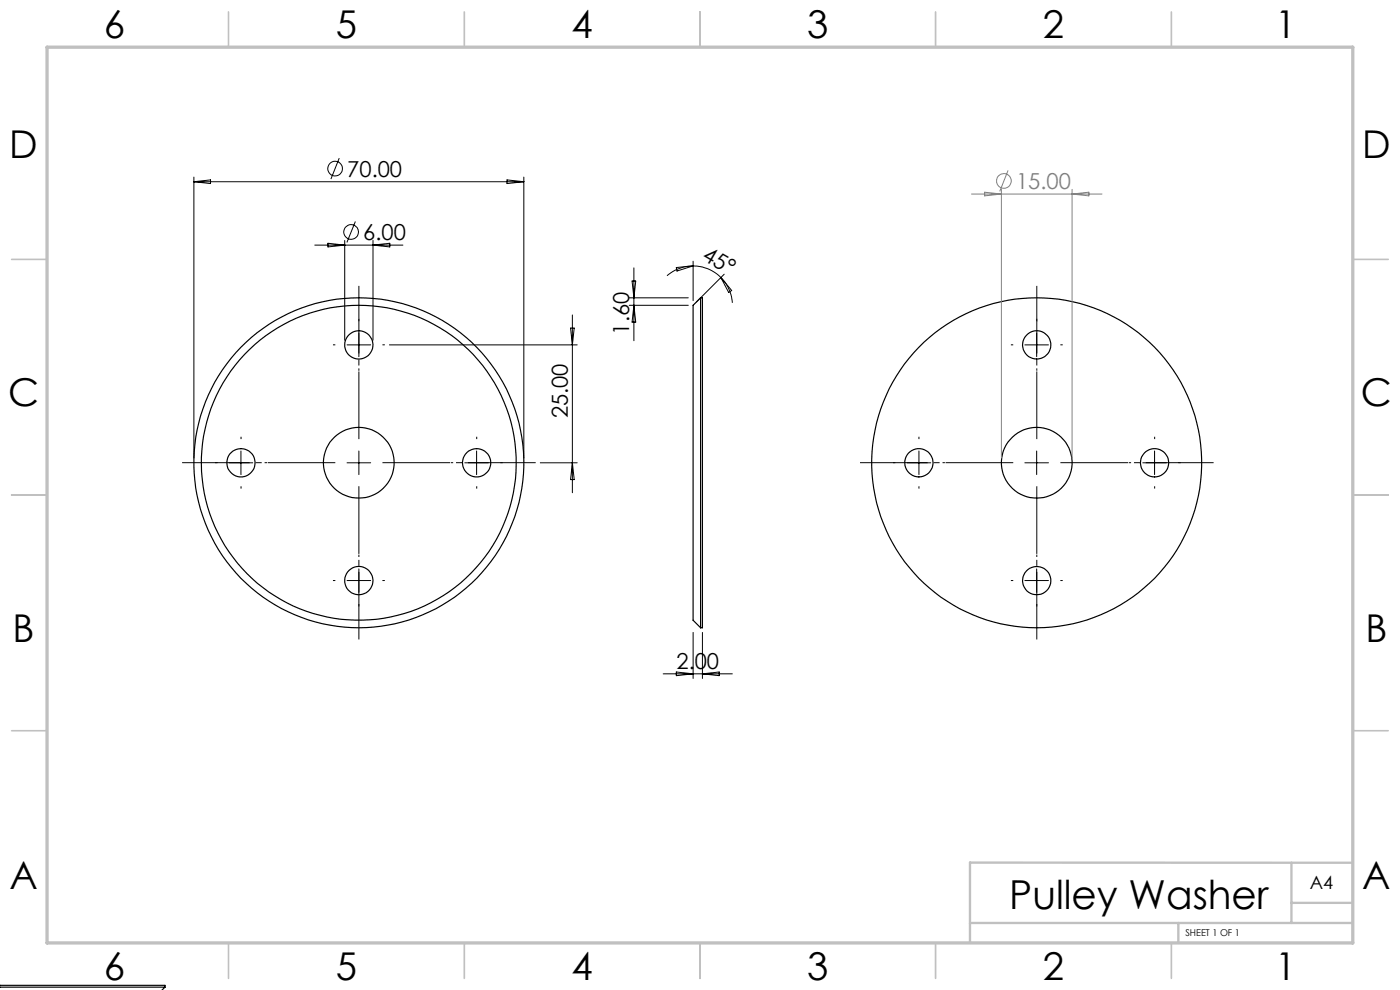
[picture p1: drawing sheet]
<svg xmlns="http://www.w3.org/2000/svg" width="297mm" height="210mm" viewBox="0 0 297 210" stroke-linecap="round" stroke-linejoin="round" font-family="sans-serif">
<g fill="none" stroke="#000" stroke-width=".25">
<path d="M148.6 63.2v70M148.6 63.2l-1.6 1.6v66.8l1.6 1.6M148.6 63.2h.4v70h-.4M-.1 209.4h35.1M-.1 209h35.1v.4M35 209.4l-.7 .7"/>
<circle cx="76.1" cy="73.2" r="3"/>
<circle cx="219.9" cy="73.2" r="3"/>
<circle cx="51.1" cy="98.2" r="3"/>
<circle cx="76.1" cy="98.2" r="35"/>
<circle cx="76.1" cy="98.2" r="33.4"/>
<circle cx="76.1" cy="98.2" r="7.5"/>
<circle cx="101.1" cy="98.2" r="3"/>
<circle cx="194.9" cy="98.2" r="3"/>
<circle cx="219.9" cy="98.1" r="7.5"/>
<circle cx="219.9" cy="98.2" r="35"/>
<circle cx="245" cy="98.2" r="3"/>
<circle cx="76.1" cy="123.2" r="3"/>
<circle cx="219.9" cy="123.2" r="2.99"/>
</g>
<g fill="none" stroke="#808080" stroke-width=".21">
<path d="M213.9 36.2l-1.8 4.4M206.1 41.2h27.7M208.9 40.8l3.5 .4-3.5 .3zM212.4 40.2v56.9M227.4 40.2v56.9M227.4 41.2l3.6-.4v.7z"/>
<circle cx="213" cy="38.4" r="1.56"/>
</g>
<g fill="none" stroke="#000" stroke-width=".21">
<path d="M41.1 37.6v59.5M41.1 38.6h70M41.1 38.6l3.6-.4v.7zM72 33.5l-1.8 4.5M107.6 38.2l3.5 .4-3.5 .3zM111.1 37.6v59.5M66.8 52h18.7M69.6 51.6l3.5 .4-3.5 .4zM73.1 51v21.2M75.4 47l-1.8 4.4M79.1 51v21.2M79.1 52l3.6-.4v.8z"/>
<path d="M134.1 59.6h.8l-.4 3.6zM134.5 56.8v15.5M143.5 56.8l3.5-.4-3.4 1.1zM147 56.4a8.3 8.3 0 0 1 5.9 2.5M147 56.4a8.8 8.8 0 0 0-5.5 2.1M147 55.4v8.4M152.9 58.9a8.4 8.4 0 0 1 2.5 5.3M152.9 58.9l2.3 2.7-.6 .4zM153.6 58.2l-5.9 5.9M73.6 73.2h5M76.1 70.7v5M82.6 73.2h39.8"/>
<path d="M121 69.6h.8l-.4 3.6zM121.4 66.8v37.7M133.5 64.8h12.5M133.5 63.2h12.5M134.5 64.8l.4 3.5h-.8zM217.4 73.2h5M219.9 70.7v5M48.6 98.2h5M51.1 95.7v5M73.6 98.2h5M76.1 95.7v5M98.6 98.2h5"/>
<path d="M101.1 95.7v5M114.6 98.2h7.8M121.4 98.2l.4 3.5h-.8zM192.4 98.2h5M194.9 95.7v5M217.4 98.2h5M219.9 95.7v5M242.4 98.2h5M244.9 95.7v5M73.6 123.1h5M76.1 120.7v5M147 134.2v9.7"/>
<path d="M149 134.2v9.7M217.4 123.1h5M219.9 120.7v5M140.7 142.9h14.7M143.5 142.5l3.5 .4-3.5 .4zM149 142.9l3.6-.4v.8z"/>
<circle cx="71.1" cy="35.8" r="1.56"/>
<circle cx="74.5" cy="49.2" r="1.56"/>
</g>
<path d="M71.1 98.1h-32.5M76.1 93.1v-32.5M81.1 98.1h32.5M215 98.1h-32.5M220 93.1v-32.5M225 98.1h32.5M76.1 103.1v32.5M220 103.1v32.5" fill="none" stroke="#000" stroke-width=".21" stroke-dasharray="15.2 1.3 1.3 1.3" stroke-dashoffset=".9" stroke-linecap="butt"/>
<g fill="none" stroke="#000" stroke-width=".21" stroke-dasharray="15.2 1.3 1.3 1.3" stroke-linecap="butt">
<path d="M71.1 73.1h-.5M76.1 68.1v-.5M76.1 78.1v.5M81.1 73.1h.5M215 73.1h-.5M220 68.1v-.5M220 78.1v.5M225 73.1h.5M46.1 98.1h-.5M51.1 93.1v-.5M56.1 98.1h.5M96.1 98.1h-.5"/>
<path d="M101.1 93.1v-.5M106.1 98.1h.5M190 98.1h-.5M195 93.1v-.5M200 98.1h.5M240 98.1h-.5M245 93.1v-.5M250 98.1h.5M51.1 103.1v.5M76.1 118.1v-.5M101.1 103.1v.5M195 103.1v.5"/>
<path d="M220 118.1v-.5M245 103.1v.5M71.1 123.1h-.5M76.1 128.1v.5M81.1 123.1h.5M215 123.1h-.5M220 128.1v.5M225 123.1h.5"/>
</g>
<g fill="none" stroke="#c0c0c0" stroke-width=".35">
<path d="M48.5 2.5v7.5M98.5 2.5v7.5M148.5 2.5v7.5M198.5 2.5v7.5M248.5 2.5v7.5M2.5 55h7.5M287 55h7.5M2.5 105h7.5M287 105h7.5M2.5 155h7.5M287 155h7.5M48.5 200v7.5"/>
<path d="M98.5 200v7.5M148.5 200v7.5M198.5 200v7.5M248.5 200v7.5"/>
</g>
<path d="M205.8 195.8h81.2M250 195.8v4.2M274 183v12.8M274 191.5h13M287 183h-81.2v17" fill="none" stroke="#c0c0c0" stroke-width=".5"/>
<path d="M10 10h277v190h-277z" fill="none" stroke="#c0c0c0" stroke-width=".7"/>
<text font-size="8.5" x="214.1" y="192.7">Pulley Washer</text>
<g font-size="8.1">
<text x="22" y="8">6</text>
<text x="71.2" y="8">5</text>
<text x="121.2" y="8">4</text>
<text x="171.3" y="8">3</text>
<text x="221.3" y="8">2</text>
<text x="270.5" y="8">1</text>
<text x="2" y="33.6">D</text>
<text x="289" y="33.6">D</text>
<text x="1.7" y="86.1">C</text>
<text x="288.7" y="86.1">C</text>
<text x="2.7" y="136.1">B</text>
<text x="289.7" y="136.1">B</text>
<text x="2" y="188.6">A</text>
<text x="289" y="188.6">A</text>
<text x="22" y="208">6</text>
<text x="71.2" y="208">5</text>
<text x="121.2" y="208">4</text>
<text x="171.3" y="208">3</text>
<text x="221.3" y="208">2</text>
<text x="270.5" y="208">1</text>
</g>
<g font-size="4.7">
<text x="73.7" y="37.5">70.00</text>
<text x="77.1" y="50.9">6.00</text>
<text x="148.7" y="54.9" transform="rotate(30 148.7 54.9)">45°</text>
<text x="133.5" y="71" transform="rotate(-90 133.5 71)">1.60</text>
<text x="120.4" y="88.7" transform="rotate(-90 120.4 88.7)">25.00</text>
<text x="143.5" y="141.9">2.00</text>
</g>
<text font-size="4.7" fill="#808080" x="215.6" y="40.1">15.00</text>
<text font-size="3.9" x="277.9" y="188.5">A4</text>
<text font-size="2" x="251.5" y="198.6">SHEET 1 OF 1</text>
</svg>
